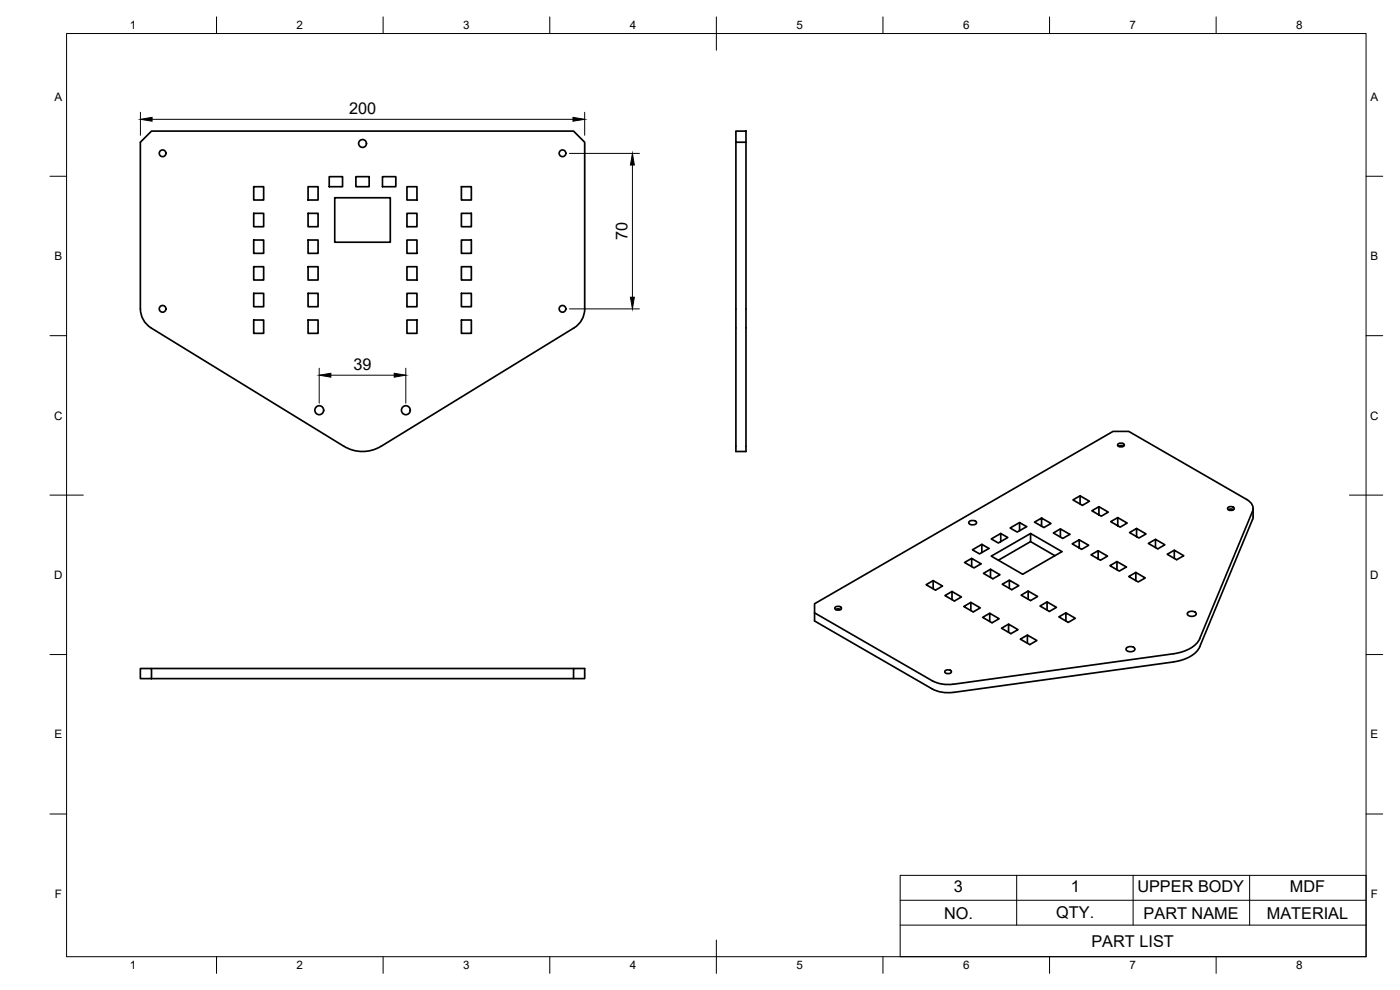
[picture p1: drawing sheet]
<svg xmlns="http://www.w3.org/2000/svg" width="420mm" height="297mm" viewBox="0 0 420 297" stroke-linecap="round" stroke-linejoin="round" font-family="sans-serif">
<!-- layer: Visible -->
<g fill="none" stroke="#000" stroke-width=".51">
<path d="M220.9 39.3h3v3.4h-3zM76.1 56h3v4h-3zM92.5 56h3v4h-3zM98.8 53h4v3h-4zM100.5 59.3h16.6v13.4h-16.6zM106.8 53h4v3h-4zM114.8 53h4v3h-4zM122.1 56h3v4h-3zM138.5 56h3v4h-3zM220.9 42.7v92.8h3v-92.8M76.1 64h3v4h-3zM76.1 72h3v4h-3z"/>
<path d="M92.5 64h3v4h-3zM92.5 72h3v4h-3zM122.1 72h3v4h-3zM122.1 64h3v4h-3zM138.5 72h3v4h-3zM138.5 64h3v4h-3zM42.1 92.7v-50l3.4-3.4h126.6l3.4 3.4v50a6.6 6.6 0 0 1-3.2 5.7M42.1 92.7a6.8 6.8 0 0 0 3.2 5.7l57.9 35.5a10.7 10.7 0 0 0 11.2 0M76.1 96h3v4h-3zM76.1 88h3v4h-3zM76.1 80h3v4h-3zM92.5 96h3v4h-3z"/>
<path d="M92.5 88h3v4h-3zM92.5 80h3v4h-3zM122.1 96h3v4h-3zM122.1 80h3v4h-3zM122.1 88h3v4h-3zM138.5 80h3v4h-3zM138.5 88h3v4h-3zM138.5 96h3v4h-3zM172.3 98.4l-57.9 35.5M335.5 133.3l.5-.3h.8l.6 .5a1.16 1.16 0 0 1-2 0zM335.6 133.9l.8-.2 .8 .2M290.8 156.6a1.46 1.46 0 0 1 2.3 .2 1.36 1.36 0 0 1-2.4 0z"/>
<path d="M306 156.8l-2.9 1.6 2.2 1.2 2.8-1.6-2.1-1.2v2.4M312.6 155.4l2.8 1.7-2.1 1.2-2.8-1.6 2.1-1.3v2.5M318.2 158.7l-2.1 1.2 2.9 1.7 2.1-1.3-2.9-1.6v2.4M324.1 148.8l-2.1 1.2 2.8 1.6 2.2-1.2-2.9-1.6v2.4M329.8 152l-2.1 1.3 2.8 1.6 2.1-1.2-2.8-1.7v2.5M335.4 155.3l-2.1 1.2 2.9 1.7 2.1-1.3-2.9-1.6v2.4M341.1 158.6l-2.1 1.2 2.8 1.6 2.1-1.2-2.8-1.6v2.4M368.5 152.3l.5-.3h.8l.6 .6a1.16 1.16 0 0 1-2 0zM368.6 152.9l.8-.2 .8 .2M374.1 149.8l-35.3-20.4h-4.8l-89.5 51.8v5.1l35.3 20.4M374.1 149.8a2.99 2.99 0 0 1 1.8 3.7l-15.9 38.1a9.6 9.6 0 0 1-7.8 4.6l-66.1 9.1a10.5 10.5 0 0 1-6.3-1M376.1 152.6v2.4"/>
<path d="M376.1 155l-.2 .9-15.9 38.2M280.1 174.2l-2.2 1.2 2.9 1.7 2.1-1.3-2.8-1.6v2.5M285.7 177.5l-2.1 1.2 2.8 1.6 2.1-1.2-2.8-1.6v2.4M291.6 167.5l-2.1 1.3 2.8 1.6 2.1-1.2-2.8-1.7v2.5M294.7 163.3l-2.9 1.7 2.2 1.2 2.8-1.6-2.1-1.3v2.5M297.3 170.8l-2.2 1.2 2.9 1.7 2.1-1.2-2.8-1.7v2.5M300.3 160.1l-2.8 1.6 2.1 1.2 2.9-1.6-2.2-1.2v2.4M302.9 174.1l-2.1 1.2 2.8 1.6 2.2-1.2-2.9-1.6v2.4M308.6 177.3l-2.1 1.3 2.8 1.6 2.1-1.2-2.8-1.7v2.5M309.3 160.1l-11.8 6.8 9.4 5.4 11.8-6.8-9.4-5.4v2.4l-9.7 5.6M309.3 162.5l7.3 4.2M323.9 162l2.8 1.6-2.1 1.2-2.8-1.6 2.1-1.2v2.4"/>
<path d="M329.6 165.2l2.8 1.7-2.1 1.2-2.9-1.6 2.2-1.3v2.5M335.2 168.5l-2.1 1.2 2.8 1.7 2.2-1.3-2.9-1.6v2.4M340.9 171.8l-2.1 1.2 2.8 1.6 2.1-1.2-2.8-1.6v2.4M346.8 161.8l-2.2 1.3 2.9 1.6 2.1-1.2-2.8-1.7v2.5M352.4 165.1l-2.1 1.2 2.8 1.6 2.2-1.2-2.9-1.6v2.4M244.5 183.9l35.3 20.4M250.6 182.3l.6-.3h.7l.6 .5a1.16 1.16 0 0 1-2 0zM250.8 182.9l.7-.2 .8 .2M291.4 180.7l-2.2 1.3 2.9 1.6 2.1-1.2-2.8-1.7v2.5M297 184l-2.1 1.2 2.8 1.7 2.1-1.3-2.8-1.6v2.5M302.7 187.3l-2.1 1.2 2.8 1.6 2.1-1.2-2.8-1.6v2.4M308.3 190.5l-2.1 1.3 2.9 1.6 2.1-1.2-2.9-1.7v2.5"/>
<path d="M314.2 180.6l-2.1 1.2 2.8 1.7 2.2-1.3-2.9-1.6v2.5M319.9 183.9l-2.1 1.2 2.8 1.6 2.1-1.2-2.8-1.6v2.4M338 194.5a1.66 1.66 0 0 1 2.6 .3 1.55 1.55 0 0 1-2.7 0zM356.4 183.9a1.66 1.66 0 0 1 2.6 .3 1.55 1.55 0 0 1-2.7 0zM360.1 194a9.7 9.7 0 0 1-7.9 4.6l-66.1 9.2a10.5 10.5 0 0 1-6.3-1.1M42.1 200.6h3.4v3h-3.4zM45.5 203.6h126.6v-3h3.4v3h-3.4M45.5 200.6h126.6M283.6 201.3l.6-.3h.7l.6 .5a1.16 1.16 0 0 1-2 0z"/>
<circle cx="48.8" cy="46" r="1.01"/>
<circle cx="108.8" cy="43" r="1.17"/>
<circle cx="168.8" cy="46" r="1.01"/>
<circle cx="48.8" cy="92.7" r="1.01"/>
<circle cx="168.8" cy="92.7" r="1.01"/>
<circle cx="95.8" cy="123.1" r="1.33"/>
<circle cx="121.8" cy="123.1" r="1.33"/>
</g>
<!-- layer: BORDER -->
<g fill="none" stroke="#000" stroke-width=".3">
<path d="M20 10.1h390v276.9h-390zM65 5.1v5M115 5.1v5M165 5.1v5M215 5.1v10M265 5.1v5M315 5.1v5M365 5.1v5M15 52.9h5M410 52.9h5M15 100.7h5M410 100.7h5"/>
<path d="M15 148.6h10M405 148.6h10M15 196.4h5M410 196.4h5M15 244.2h5M410 244.2h5M65 287v5M115 287v5M165 287v5M215 282.1v9.9M265 287v5M315 287v5"/>
<path d="M365 287v5"/>
</g>
<!-- layer: Custom Tables -->
<path d="M270.2 262.6h139.8v24.4h-139.8zM270.2 277.6h139.8M270.2 270.1h139.8M305.1 262.6v15M340.1 262.6v15M375 262.6v15" fill="none" stroke="#000" stroke-width=".3"/>
<!-- layer: FD_Dimensions -->
<path d="M42.1 33.7v6.9M45.6 35.8h126.4M175.5 33.7v6.9M170.9 46h21M189.8 49.5v39.7M170.9 92.7h21M95.8 110.5v10.5M99.3 112.6h19M121.8 110.5v10.5" fill="none" stroke="#000" stroke-width=".3"/>
<path d="M42.1 35.8l3.5-.6v1.2zM172 35.2l3.5 .6-3.5 .6zM189.8 46l.6 3.5h-1.2zM189.2 89.2h1.2l-.6 3.5zM95.8 112.6l3.5-.6v1.2zM118.3 112l3.5 .6-3.5 .6z" fill="#000" stroke="#000" stroke-width=".3"/>
<g font-size="4.9">
<text x="104.8" y="34.3">200</text>
<text x="188.3" y="72.1" transform="rotate(-90 188.3 72.1)">70</text>
<text x="106.1" y="111.1">39</text>
<text x="286.3" y="267.6">3</text>
<text x="321.4" y="267.6">1</text>
<text x="341.3" y="267.6">UPPER BODY</text>
<text x="387.1" y="267.5">MDF</text>
<text x="283.3" y="275.6">NO.</text>
<text x="317" y="275.5">QTY.</text>
<text x="343.2" y="275.6">PART NAME</text>
<text x="380.2" y="275.6">MATERIAL</text>
<text x="327.6" y="284.1">PART LIST</text>
</g>
<g font-size="3.5">
<text x="39" y="8.8">1</text>
<text x="89" y="8.8">2</text>
<text x="139" y="8.8">3</text>
<text x="189" y="8.8">4</text>
<text x="239" y="8.8">5</text>
<text x="289" y="8.8">6</text>
<text x="339" y="8.8">7</text>
<text x="389" y="8.8">8</text>
<text x="16.3" y="30.2">A</text>
<text x="411.3" y="30.2">A</text>
<text x="16.3" y="78">B</text>
<text x="411.3" y="78">B</text>
<text x="16.2" y="125.9">C</text>
<text x="411.2" y="125.9">C</text>
<text x="16.2" y="173.7">D</text>
<text x="411.2" y="173.7">D</text>
<text x="16.3" y="221.6">E</text>
<text x="411.3" y="221.6">E</text>
<text x="16.4" y="269.4">F</text>
<text x="411.4" y="269.4">F</text>
<text x="39" y="290.8">1</text>
<text x="89" y="290.8">2</text>
<text x="139" y="290.8">3</text>
<text x="189" y="290.8">4</text>
<text x="239" y="290.8">5</text>
<text x="289" y="290.8">6</text>
<text x="339" y="290.8">7</text>
<text x="389" y="290.8">8</text>
</g>
</svg>
